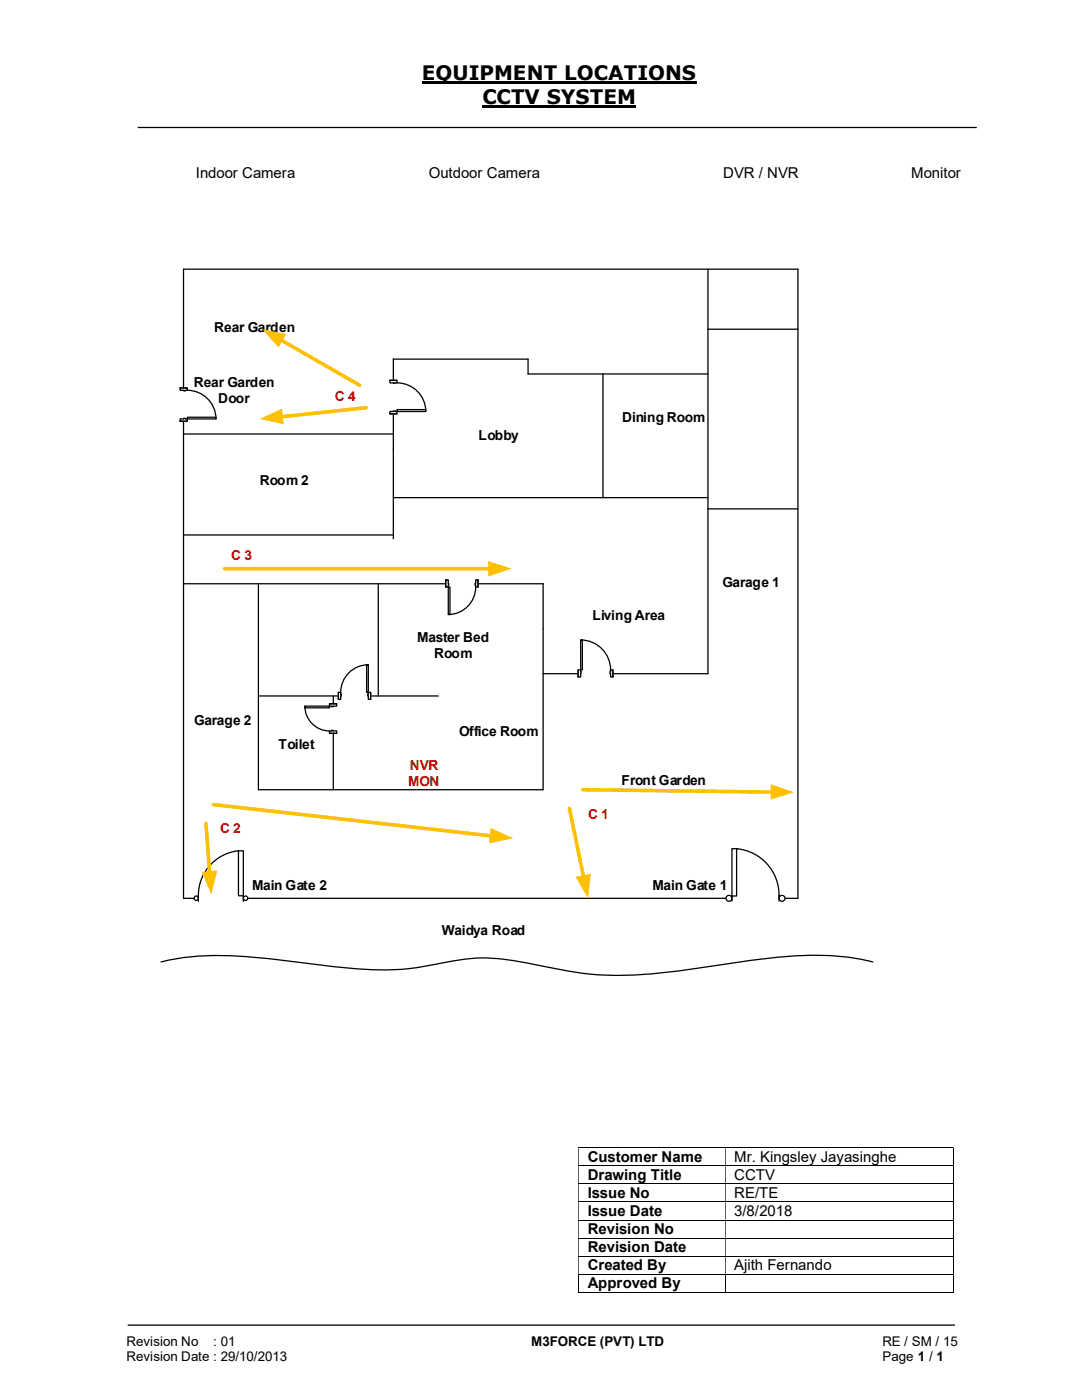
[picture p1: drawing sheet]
<svg xmlns="http://www.w3.org/2000/svg" width="216mm" height="279mm" viewBox="0 0 216 279" stroke-linecap="round" stroke-linejoin="round" font-family="sans-serif">
<path d="M84.2 16.4h54.8M96.3 21.3h30.7" fill="none" stroke="#000" stroke-width=".42"/>
<path d="M27.5 25.4h167.4M141.3 74.6h-35.9v-2.9h-26.9v17.9M36.6 86.6h41.9M36.6 89.6v89.7h122.6v-113.6h-17.9v68.8h-32.9M78.5 99.3h62.8M36.6 116.5h71.8v41.1h-56.8v-41.1M75.5 116.5v22.4M141.3 101.6h17.9M51.6 138.9h35.9M32.1 192a56.6 56.6 0 0 1 20.3-.8l4.6 .5a133 133 0 0 0 22.3 1.8 98 98 0 0 0 11.8-1.8 35.5 35.5 0 0 1 14.6 .6l1.5 .3a67.8 67.8 0 0 0 27.1 1.3l4.8-.6a167.2 167.2 0 0 1 23.7-2.7 45.7 45.7 0 0 1 11.4 1.4M25.5 264.5h165" fill="none" stroke="#000" stroke-width=".25"/>
<g fill="none" stroke="#000" stroke-width=".2">
<path d="M115.4 229.1h74.7M115.4 232.7h74.7M115.4 236.3h74.7M115.4 239.9h74.7M190.2 229.2v3.4M190.2 232.7v3.5M190.2 236.3v3.5M190.2 239.9v3.5M115.4 243.5h74.7M115.4 247.1h74.7M115.4 250.7h74.7M115.4 254.3h74.7"/>
<path d="M115.4 257.9h29.3M115.5 254.4v3.6M144.8 254.4v3.6M144.8 257.9h45.3M190.2 243.6v3.4M190.2 247.1v3.5M190.2 250.8v3.4M190.2 254.4v3.6"/>
</g>
<g fill="#000">
<path d="M190.1 229h.2v.2h-.2zM115.4 229.2h.1v3.4h-.1zM144.7 229.2h.1v3.4h-.1z" fill-rule="evenodd"/>
<path d="M190.1 232.6h.2v.1h-.2zM115.4 232.7h.1v3.5h-.1zM144.7 232.7h.1v3.5h-.1z" fill-rule="evenodd"/>
<path d="M190.1 236.2h.2v.1h-.2zM115.4 236.3h.1v3.5h-.1zM144.7 236.3h.1v3.5h-.1z" fill-rule="evenodd"/>
<path d="M190.1 239.8h.2v.1h-.2zM115.4 239.9h.1v3.5h-.1zM144.7 239.9h.1v3.5h-.1z" fill-rule="evenodd"/>
<path d="M190.1 243.4h.2v.2h-.2zM115.4 243.6h.1v3.4h-.1zM144.7 243.6h.1v3.4h-.1z" fill-rule="evenodd"/>
<path d="M190.1 247h.2v.1h-.2zM115.4 247.1h.1v3.5h-.1zM144.7 247.1h.1v3.5h-.1z" fill-rule="evenodd"/>
<path d="M190.1 250.6h.2v.2h-.2zM115.4 250.8h.1v3.4h-.1zM144.7 250.8h.1v3.4h-.1z" fill-rule="evenodd"/>
</g>
<path d="M190.1 254.2h.2v.2h-.2zM190.1 257.9h.2v.1h-.2z" fill="#000"/>
<path d="M146 178.8h9.4v.9h-9.4z" fill="#fff"/>
<path d="M155.4 179.3a.6 .6 0 0 1 1.2 0 .6 .6 0 0 1-1.2 0zM144.9 179.3a.6 .6 0 0 1 1.2 0 .6 .6 0 0 1-1.2 0z" fill-rule="evenodd" fill="#fff"/>
<g fill="none" stroke="#000" stroke-width=".25">
<circle cx="145.5" cy="179.3" r=".59"/>
<circle cx="156" cy="179.3" r=".59"/>
</g>
<path d="M146 169.4h1v9.4h-1z" fill="#fff"/>
<path d="M120.3 74.6v24.7M146 169.4h1v9.4h-1zM146 178.8v1M147 169.4a9.4 9.4 0 0 1 8.4 10.4" fill="none" stroke="#000" stroke-width=".25"/>
<path d="M39.6 178.8h9v.9h-9z" fill="#fff"/>
<path d="M38.7 179.3a.45 .45 0 0 0 .9 0 .45 .45 0 0 0-.9 0zM48.6 179.3a.44 .44 0 0 0 .8 0 .44 .44 0 0 0-.8 0z" fill-rule="evenodd" fill="#fff"/>
<g fill="none" stroke="#000" stroke-width=".25">
<circle cx="39.1" cy="179.3" r=".44"/>
<circle cx="49" cy="179.3" r=".44"/>
</g>
<path d="M47.6 169.8h1v9h-1z" fill="#fff"/>
<path d="M141.3 53.7v12M159.2 65.7v-12h-122.6v35.9M78.5 89.6v17.9M36.6 106.8h41.9M47.6 169.8h1v9h-1zM47.6 169.8a9.1 9.1 0 0 0-8 10.1M48.6 178.8v1.1" fill="none" stroke="#000" stroke-width=".25"/>
<path d="M56 67.8l15.8 9.1" fill="none" stroke="#ffc000" stroke-width=".72"/>
<path d="M52.3 65.7l4.8 1-1.5 2.6z" fill="#ffc000"/>
<path d="M44.8 113.5h53" fill="none" stroke="#ffc000" stroke-width=".72"/>
<path d="M97.4 112l4.7 1.5-4.7 1.6z" fill="#ffc000"/>
<path d="M113.6 161.3l2.9 13.8" fill="none" stroke="#ffc000" stroke-width=".72"/>
<path d="M114.9 175l3-.6-.6 4.9z" fill="#ffc000"/>
<path d="M66.5 138.9v18.7" fill="none" stroke="#000" stroke-width=".25"/>
<path d="M77.8 75.9h1.4v6.7h-1.4z" fill-rule="evenodd" fill="#fff"/>
<path d="M77.8 75.9h1.4v6.7h-1.4z" fill="none" stroke="#fff" stroke-width=".25"/>
<path d="M77.8 82.1v.5h1.4v-.5zM77.8 75.9h1.4v.5h-1.4z" fill-rule="evenodd" fill="#fff"/>
<path d="M78.5 76.4h-.7v-.5h1.4v.5h-.3M78.5 82.1h-.7v.5h1.4v-.5h-.3" fill="none" stroke="#000" stroke-width=".25"/>
<path d="M78.5 82v.1h.4v-.1zM78.5 76.4l.4 .1z" fill-rule="evenodd" fill="#fff"/>
<path d="M77.8 75.9h1.4M78.5 76.4h.4M79.2 76.4a5.7 5.7 0 0 1 5.8 5.7M77.8 82.6h1.4M78.5 82.1v-.1h.4v.1" fill="none" stroke="#000" stroke-width=".25"/>
<path d="M79.2 81.7h5.8v.4h-5.8z" fill="#fff"/>
<path d="M79.2 81.7h5.8v.4h-5.8z" fill="none" stroke="#000" stroke-width=".25"/>
<path d="M67.5 138.1h6.5v1.5h-6.5z" fill="#fff"/>
<path d="M67.5 138.1h6.5v1.5h-6.5z" fill="none" stroke="#fff" stroke-width=".25"/>
<path d="M73.5 138.2v1.4h.5v-1.4zM67.5 138.2h.5v1.4h-.5z" fill-rule="evenodd" fill="#fff"/>
<path d="M68 138.5v-.3h-.5v1.4h.5v-.7M73.5 138.5v-.3h.5v1.4h-.5v-.7" fill="none" stroke="#000" stroke-width=".25"/>
<path d="M73.4 138.5v.4h.1v-.4zM68 138.5h.1v.4h-.1z" fill-rule="evenodd" fill="#fff"/>
<path d="M67.5 138.2v1.4M68 138.5h.1v.4h-.1M73.5 132.7a5.5 5.5 0 0 0-5.5 5.5M73.5 138.5h-.1v.4h.1M74 138.2v1.4" fill="none" stroke="#000" stroke-width=".25"/>
<path d="M73.2 132.7h.3v5.5h-.3z" fill-rule="evenodd" fill="#fff"/>
<path d="M73.2 132.7h.3v5.5h-.3z" fill="none" stroke="#000" stroke-width=".25"/>
<path d="M115.4 133.6h6.9v1.5h-6.9z" fill="#fff"/>
<path d="M115.4 133.6h6.9v1.5h-6.9z" fill="none" stroke="#fff" stroke-width=".25"/>
<path d="M115.4 133.7h.5v1.4h-.5zM121.8 133.7v1.4h.5v-1.4z" fill-rule="evenodd" fill="#fff"/>
<path d="M115.9 134v-.3h-.5v1.4h.5v-.7M121.8 134v-.3h.5v1.4h-.5v-.7" fill="none" stroke="#000" stroke-width=".25"/>
<path d="M115.9 134l.1 .4zM121.7 134v.4h.1v-.4z" fill-rule="evenodd" fill="#fff"/>
<path d="M115.4 133.7v1.4M115.9 134v.4M115.9 127.7a6 6 0 0 1 5.9 6M121.8 134h-.1v.4h.1M122.3 133.7v1.4" fill="none" stroke="#000" stroke-width=".25"/>
<path d="M115.9 127.7h.3v6h-.3z" fill-rule="evenodd" fill="#fff"/>
<path d="M115.9 127.7h.3v6h-.3z" fill="none" stroke="#000" stroke-width=".25"/>
<path d="M35.9 77.4h1.5v6.7h-1.5z" fill-rule="evenodd" fill="#fff"/>
<path d="M35.9 77.4h1.5v6.7h-1.5z" fill="none" stroke="#fff" stroke-width=".25"/>
<path d="M35.9 83.6v.5h1.5v-.5zM35.9 77.4h1.5v.5h-1.5z" fill-rule="evenodd" fill="#fff"/>
<path d="M36.7 77.9h-.8v-.5h1.5v.5h-.4M36.7 83.6h-.8v.5h1.5v-.5h-.4" fill="none" stroke="#000" stroke-width=".25"/>
<path d="M36.7 83.5v.1h.3v-.1zM36.7 77.9h.3v.1h-.3z" fill-rule="evenodd" fill="#fff"/>
<path d="M35.9 77.4h1.5M36.7 77.9v.1h.3v-.1M37.4 77.9a5.7 5.7 0 0 1 5.7 5.7M35.9 84.1h1.5M36.7 83.6v-.1h.3v.1" fill="none" stroke="#000" stroke-width=".25"/>
<path d="M37.4 83.3h5.7v.3h-5.7z" fill="#fff"/>
<path d="M37.4 83.3h5.7v.3h-5.7z" fill="none" stroke="#000" stroke-width=".25"/>
<path d="M65.7 140.5h1.5v5.8h-1.5z" fill-rule="evenodd" fill="#fff"/>
<path d="M65.7 140.5h1.5v5.8h-1.5z" fill="none" stroke="#fff" stroke-width=".25"/>
<path d="M65.7 140.5v.4h1.5v-.4zM65.7 145.9h1.5v.4h-1.5z" fill-rule="evenodd" fill="#fff"/>
<path d="M66.1 140.9h-.4v-.4h1.5v.4h-.7M66.1 145.9h-.4v.4h1.5v-.4h-.7" fill="none" stroke="#000" stroke-width=".25"/>
<path d="M66.1 140.9v.2h.4v-.2zM66.1 145.8h.4v.1h-.4z" fill-rule="evenodd" fill="#fff"/>
<path d="M60.8 140.9a5 5 0 0 0 4.9 5M65.7 140.5h1.5M65.7 146.3h1.5M66.1 140.9v.2h.4v-.2M66.1 145.9v-.1h.4v.1" fill="none" stroke="#000" stroke-width=".25"/>
<path d="M60.8 140.9h4.9v.4h-4.9z" fill="#fff"/>
<path d="M60.8 140.9h4.9v.4h-4.9z" fill="none" stroke="#000" stroke-width=".25"/>
<path d="M88.9 115.7h6.5v1.5h-6.5z" fill="#fff"/>
<path d="M88.9 115.7h6.5v1.5h-6.5z" fill="none" stroke="#fff" stroke-width=".25"/>
<path d="M88.9 115.7v1.5h.6v-1.5zM94.9 115.7h.5v1.5h-.5z" fill-rule="evenodd" fill="#fff"/>
<path d="M89.5 116.5v-.8h-.6v1.5h.6v-.4M94.9 116.5v-.8h.5v1.5h-.5v-.4" fill="none" stroke="#000" stroke-width=".25"/>
<path d="M89.5 116.5v.3zM94.8 116.5h.1v.3h-.1z" fill-rule="evenodd" fill="#fff"/>
<path d="M88.9 115.7v1.5M89.5 116.5v.3M94.9 116.5h-.1v.3h.1M94.9 117.2a5.5 5.5 0 0 1-5.4 5.4M95.4 115.7v1.5" fill="none" stroke="#000" stroke-width=".25"/>
<path d="M89.5 117.2h.3v5.4h-.3z" fill-rule="evenodd" fill="#fff"/>
<path d="M89.5 117.2h.3v5.4h-.3z" fill="none" stroke="#000" stroke-width=".25"/>
<path d="M116.3 157.6l37.9 .5" fill="none" stroke="#ffc000" stroke-width=".72"/>
<path d="M153.8 156.5l4.7 1.6-4.7 1.5z" fill="#ffc000"/>
<path d="M42.6 160.6l55.5 6.2" fill="none" stroke="#ffc000" stroke-width=".72"/>
<path d="M97.9 165.2l4.5 2.1-4.8 1z" fill="#ffc000"/>
<path d="M41.1 164.3l.7 9.9" fill="none" stroke="#ffc000" stroke-width=".72"/>
<path d="M40.3 174l3-.3-1.1 4.8z" fill="#ffc000"/>
<path d="M73.1 81.4l-17.1 1.8" fill="none" stroke="#ffc000" stroke-width=".72"/>
<path d="M51.8 83.6l4.5-2 .3 3.1z" fill="#ffc000"/>
<g font-size="4">
<text x="84.2" y="16">EQUIPMENT LOCATIONS</text>
<text x="96.3" y="20.8">CCTV SYSTEM</text>
</g>
<g font-size="3">
<text x="39.1" y="35.5">Indoor Camera</text>
<text x="85.6" y="35.5">Outdoor Camera</text>
<text x="144.3" y="35.5">DVR / NVR</text>
<text x="181.8" y="35.5">Monitor</text>
<text x="117.3" y="231.9">Customer Name</text>
<text x="146.5" y="231.9">Mr. Kingsley Jayasinghe</text>
<text x="117.3" y="235.5">Drawing Title</text>
<text x="117.3" y="239.1">Issue No</text>
<text x="146.5" y="235.5">CCTV</text>
<text x="146.5" y="239.1">RE/TE</text>
<text x="117.3" y="242.7">Issue Date</text>
<text x="146.5" y="242.7">3/8/2018</text>
<text x="117.3" y="246.3">Revision No</text>
<text x="117.3" y="249.9">Revision Date</text>
<text x="117.3" y="253.5">Created By</text>
<text x="117.3" y="257.1">Approved By</text>
<text x="146.5" y="253.5">Ajith Fernando</text>
</g>
<g font-size="2.7">
<text x="42.8" y="66.3">Rear Garden</text>
<text x="38.6" y="77.3">Rear Garden</text>
<text x="43.6" y="80.5">Door</text>
<text x="95.5" y="87.8">Lobby</text>
<text x="124.1" y="84.2">Dining Room</text>
<text x="51.9" y="96.8">Room 2</text>
<text x="144.2" y="117.1">Garage 1</text>
<text x="118.2" y="123.7">Living Area</text>
<text x="83.2" y="128.2">Master Bed</text>
<text x="86.6" y="131.4">Room</text>
<text x="38.8" y="144.7">Garage 2</text>
<text x="55.6" y="149.6">Toilet</text>
<text x="91.6" y="147">Office Room</text>
<text x="124" y="156.6">Front Garden</text>
<text x="50.3" y="177.5">Main Gate 2</text>
<text x="130.2" y="177.6">Main Gate 1</text>
<text x="88.2" y="186.5">Waidya Road</text>
<text x="25.2" y="268.7">Revision No</text>
<text x="42.6" y="268.7">: 01</text>
<text x="106" y="268.7">M3FORCE (PVT) LTD</text>
<text x="176.1" y="268.7">RE / SM / 15</text>
<text x="25.2" y="271.7">Revision Date : 29/10/2013</text>
<text x="176.1" y="271.7">Page 1 / 1</text>
</g>
<g font-size="2.7" fill="#c00000">
<text x="66.8" y="80.1">C 4</text>
<text x="46.1" y="111.8">C 3</text>
<text x="81.7" y="153.6">NVR</text>
<text x="81.4" y="156.8">MON</text>
<text x="43.9" y="166.3">C 2</text>
<text x="117.3" y="163.4">C 1</text>
</g>
</svg>
